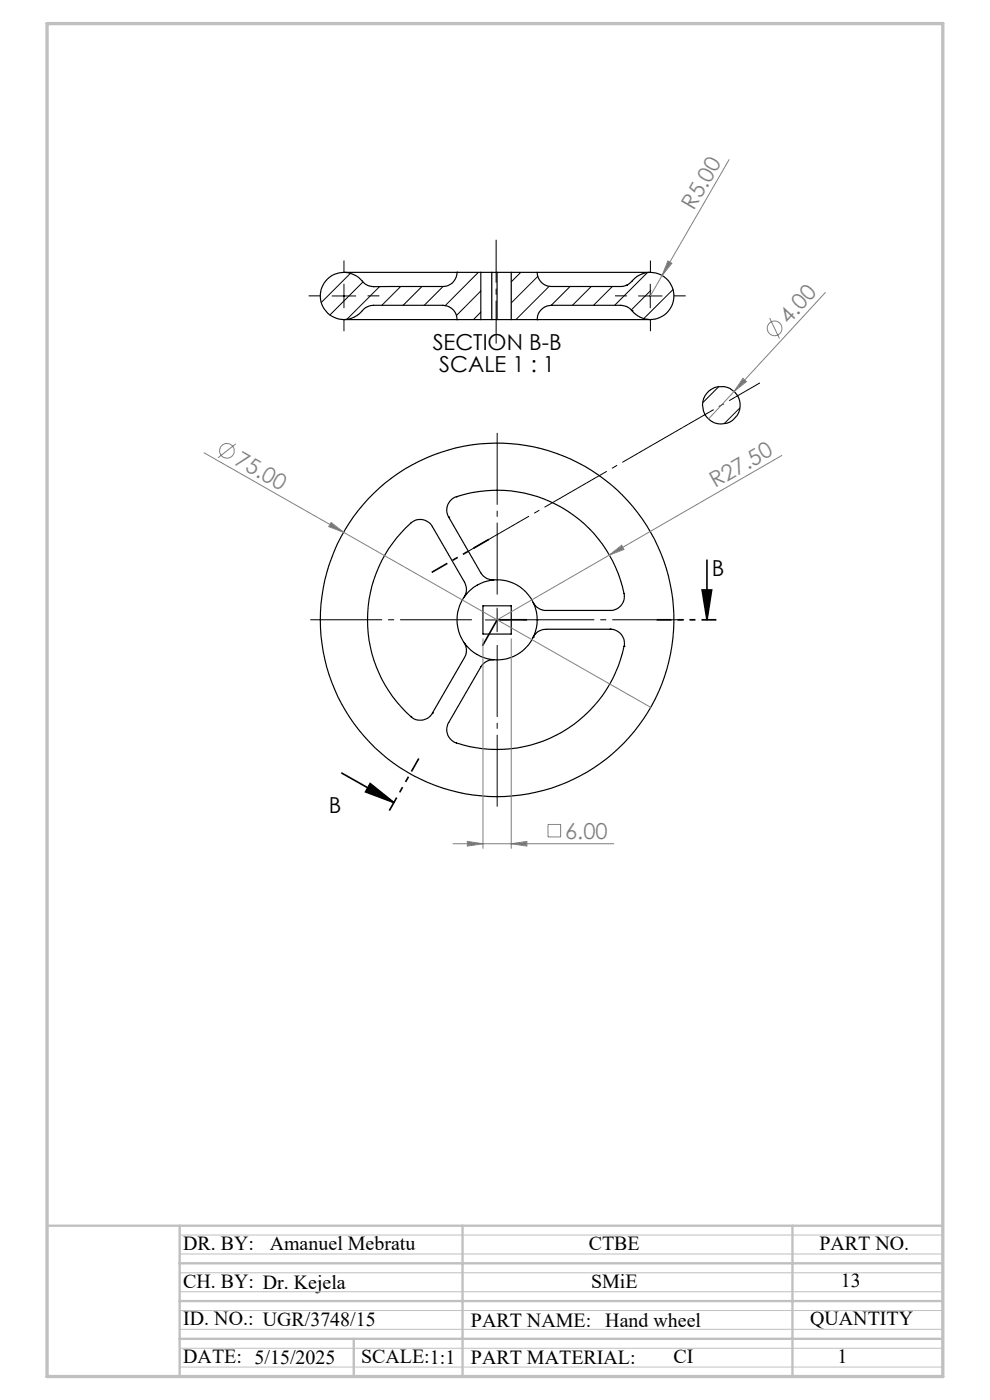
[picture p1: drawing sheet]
<svg xmlns="http://www.w3.org/2000/svg" width="210mm" height="297mm" viewBox="0 0 210 297" stroke-linecap="round" stroke-linejoin="round" font-family="sans-serif">
<g fill="none" stroke="#000" stroke-width=".25">
<path d="M73 57.8h23.9M96.9 57.8a3 3 0 0 1-3 3h-14.7a4.1 4.1 0 0 1-3.1-1.9 5 5 0 0 0-7.2 .9 5 5 0 0 0 1.2 7.1 5 5 0 0 0 7.1-1.4l.9-.5 1.1-.2h14.7a3 3 0 0 1 3 3M96.9 57.8h.1M96.9 57.8h17M102 57.8v10M104.3 57.8v10M105.4 57.8v10M108.4 57.8v10M113.9 57.8a3 3 0 0 0 3 3h14.8a3.2 3.2 0 0 0 2.7-1.5 5 5 0 0 1 7.2 .1 5 5 0 0 1-.4 7.2 5 5 0 0 1-7.1-.7M114 57.8h23.9M73 67.8h23.9M96.9 67.8h.1"/>
<path d="M96.9 67.8h17M113.9 67.8h24M113.9 67.8h.1M116.9 64.8h14.8a3.2 3.2 0 0 1 2.4 1.1M116.9 64.8h.1M116.9 64.8a3 3 0 0 0-3 3M133.1 60.4l-.3 .2M134.1 65.9h.1M95.2 109.7l6.8 11.8a2.9 2.9 0 0 0 2.7 1.5M95.2 109.7h.1M96.8 105.4a27.5 27.5 0 0 1 35.6 20.5M96.8 105.4a2.97 2.97 0 0 0-1.6 4.3"/>
<path d="M96.8 105.4h.1M98.5 126.6a3.1 3.1 0 0 0 0-3.1l-6.8-11.8a2.95 2.95 0 0 0-4.6-.7 27.5 27.5 0 0 0 0 41M98.5 136.3a3.1 3.1 0 0 1 0 3.2l-6.8 11.8M102.4 128.5h6v6h-6zM113.1 135.2h.1M113.9 131.5h.1M115.8 133.5a2.99 2.99 0 0 0-2.7 1.7M115.8 133.5h13.6M129.4 133.5a3 3 0 0 1 3 3.6M129.4 133.5h.1M132.4 137.1a27.5 27.5 0 0 1-36 20.4 3 3 0 0 1-1.2-4.2l6.8-11.8a3 3 0 0 1 2.7-1.5M132.4 137.1h.1"/>
<path d="M132.4 125.9a3 3 0 0 1-3 3.6h-13.6a3.1 3.1 0 0 1-2.7-1.7M87.1 152h.1M91.7 151.3a2.97 2.97 0 0 1-4.6 .7M91.7 151.3h.1"/>
<circle cx="153" cy="86" r="4"/>
<circle cx="105.5" cy="131.5" r="37.5"/>
<circle cx="105.5" cy="131.5" r="8.5"/>
</g>
<g fill="none" stroke="#000" stroke-width=".21">
<path d="M74.3 58l-6.1 6.2M77 59.8l-7 7M97 57.8h-.1M101.5 57.8l-7.1 7.1M110.5 57.8l-2.1 2M114.1 58.6l-5.7 5.7M137.3 57.8l-6.9 7M70.4 62.8h5.1M73 60.3v5M80.5 60.8l-6.9 7M85 60.8l-4 4M89.5 60.8l-4 4"/>
<path d="M94 60.8l-4 4M102 61.7l-5.2 5.3M102 66.2l-1.6 1.6M116.5 60.7l-7.1 7.1M120.9 60.8l-4 4M125.4 60.8l-4 4M129.9 60.8l-4 4M135.4 62.8h5M137.9 60.3v5M138 61.6l-4.1 4.2M142.8 61.4l-6.2 6.2M152.4 82.1l-3.3 3.3"/>
<path d="M156.9 86.6l-3.3 3.3M102.9 131.5h5M105.4 129v5"/>
</g>
<g fill="none" stroke="#808080" stroke-width=".21">
<path d="M154.7 33.9l-16.8 28.9M141.7 55.3l.8 .5-2.1 2.7zM163.3 67.5l2 4.3M175.1 62.1l-19.4 20.9M43.3 96.1l29.6 16.8M50 94.2l-3.8 2.9M155.7 83l-5.4 5.9M157.6 80.3l.7 .7-2.6 2zM165.8 96.6l-36.5 21.2M70.2 110.8l2.7 2.1-3.2-1.2zM72.9 112.9l65.1 37.2M129.3 117.8l2.6-2.1 .5 .9z"/>
<path d="M129.3 117.8l-23.9 13.7M102.4 135.5v44.5M108.4 135.5v44.5M96.1 179h34.1M99.1 178.5l3.3 .5-3.3 .5zM108.4 179l3.4-.5v1zM116.2 174.9h2.7v2.6h-2.7z"/>
<circle cx="164.3" cy="69.7" r="1.56"/>
<circle cx="48.1" cy="95.6" r="1.55"/>
</g>
<path d="M150 118.8v12.7M148.9 125.2h2.1l-1 6.3zM72.5 164l11 6.2M78.5 166.2l5 4-6-2.2z" fill="none" stroke="#000" stroke-width=".35"/>
<path d="M144.8 90.7l16.4-9.5" fill="none" stroke="#000" stroke-width=".21" stroke-dasharray="15.2 1.3 1.3 1.3" stroke-dashoffset="7.7" stroke-linecap="butt"/>
<path d="M99.4 116.9l45.4-26.2" fill="none" stroke="#000" stroke-width=".21" stroke-dasharray="15.2 1.3 1.3 1.3" stroke-dashoffset=".4" stroke-linecap="butt"/>
<path d="M100.5 131.5h-35M105.5 126.5v-35M105.5 136.5v35M110.5 131.5h35" fill="none" stroke="#000" stroke-width=".21" stroke-dasharray="15.2 1.3 1.3 1.3" stroke-dashoffset="-.4" stroke-linecap="butt"/>
<path d="M105.2 72.9v-22" fill="none" stroke="#000" stroke-width=".21" stroke-dasharray="15.2 1.3 1.3 1.3" stroke-dashoffset="6.1" stroke-linecap="butt"/>
<path d="M73 57.8v-2.5M138 57.8v-2.5M68 62.8h-2.5M73 67.8v2.5M78 62.8h2.5M133 62.8h-2.5M138 67.8v2.5M143 62.8h2.5" fill="none" stroke="#000" stroke-width=".21" stroke-dasharray="15.2 1.3 1.3 1.3" stroke-linecap="butt"/>
<path d="M152 131.5h-12.7M82.6 172l6.2-11.1" fill="none" stroke="#000" stroke-width=".35" stroke-dasharray="6.3 1.3 1.3 1.3 1.3 1.3" stroke-dashoffset="3.2" stroke-linecap="butt"/>
<path d="M102.3 137l3.2-5.5M111.8 131.5h-6.3" fill="none" stroke="#000" stroke-width=".35" stroke-dasharray="6.3 1.3 1.3 1.3 1.3 1.3" stroke-linecap="butt"/>
<path d="M91.6 121.4l12.1-7" fill="none" stroke="#000" stroke-width=".35" stroke-dasharray="6.3 1.3 1.3 1.3 1.3 1.3" stroke-dashoffset="2.5" stroke-linecap="butt"/>
<path d="M38.1 270h161.9M38.1 278h161.9M38.1 266h161.9M38.1 274h161.9M38.1 262h161.9M38.1 260v32M38.1 286h161.9M38.1 282h161.9M38.1 290h161.9" fill="none" stroke="#c0c0c0" stroke-width=".21"/>
<path d="M10 260h190M38.1 268h161.9M38.1 276h161.9M38.1 260v32M98.1 260v32M168.1 260v32M10 292h190M38.1 284h161.9M75 284v8" fill="none" stroke="#c0c0c0" stroke-width=".5"/>
<path d="M10 5h190v287h-190z" fill="none" stroke="#c0c0c0" stroke-width=".7"/>
<path d="M148.9 125.2h2.1l-1 6.3zM78.5 166.2l5 4-6-2.2z" fill="#000"/>
<g fill="#808080">
<path d="M70.2 110.8l2.7 2.1-3.2-1.2z"/>
<path d="M129.3 117.8l2.6-2.1 .5 .9z"/>
<path d="M157.6 80.3l.7 .7-2.6 2z"/>
<path d="M141.7 55.3l.8 .5-2.1 2.7z"/>
<path d="M108.4 179l3.4-.5v1zM99.1 178.5l3.3 .5-3.3 .5z"/>
</g>
<g font-size="4.7" fill="#808080">
<text x="147.2" y="44.8" transform="rotate(-60 147.2 44.8)">R5.00</text>
<text x="167.3" y="68.9" transform="rotate(-47 167.3 68.9)">4.00</text>
<text x="49.5" y="98.4" transform="rotate(30 49.5 98.4)">75.00</text>
<text x="151.7" y="103.6" transform="rotate(-30 151.7 103.6)">R27.50</text>
<text x="119.9" y="177.9">6.00</text>
</g>
<g font-size="4.7">
<text x="91.8" y="74.3">SECTION B-B</text>
<text x="93.2" y="78.8">SCALE 1 : 1</text>
<text x="151" y="122.3">B</text>
<text x="69.7" y="172.4">B</text>
</g>
<g font-size="4.2">
<text x="38.9" y="265.1">DR. BY:</text>
<text x="57.2" y="265.2">Amanuel Mebratu</text>
<text x="124.9" y="265.2">CTBE</text>
<text x="173.8" y="265.2">PART NO.</text>
<text x="38.9" y="273.2">CH. BY: Dr. Kejela</text>
<text x="125.4" y="273.2">SMiE</text>
<text x="178.4" y="273.1">13</text>
<text x="38.9" y="281.2">ID. NO.: UGR/3748/15</text>
<text x="99.9" y="281.4">PART NAME:</text>
<text x="128.4" y="281.5">Hand wheel</text>
<text x="171.8" y="281">QUANTITY</text>
<text x="38.9" y="289.2">DATE: 5/15/2025</text>
<text x="76.6" y="289.2">SCALE:1:1</text>
<text x="99.9" y="289.4">PART MATERIAL:</text>
<text x="142.9" y="289.1">CI</text>
<text x="177.7" y="289.1">1</text>
</g>
</svg>
